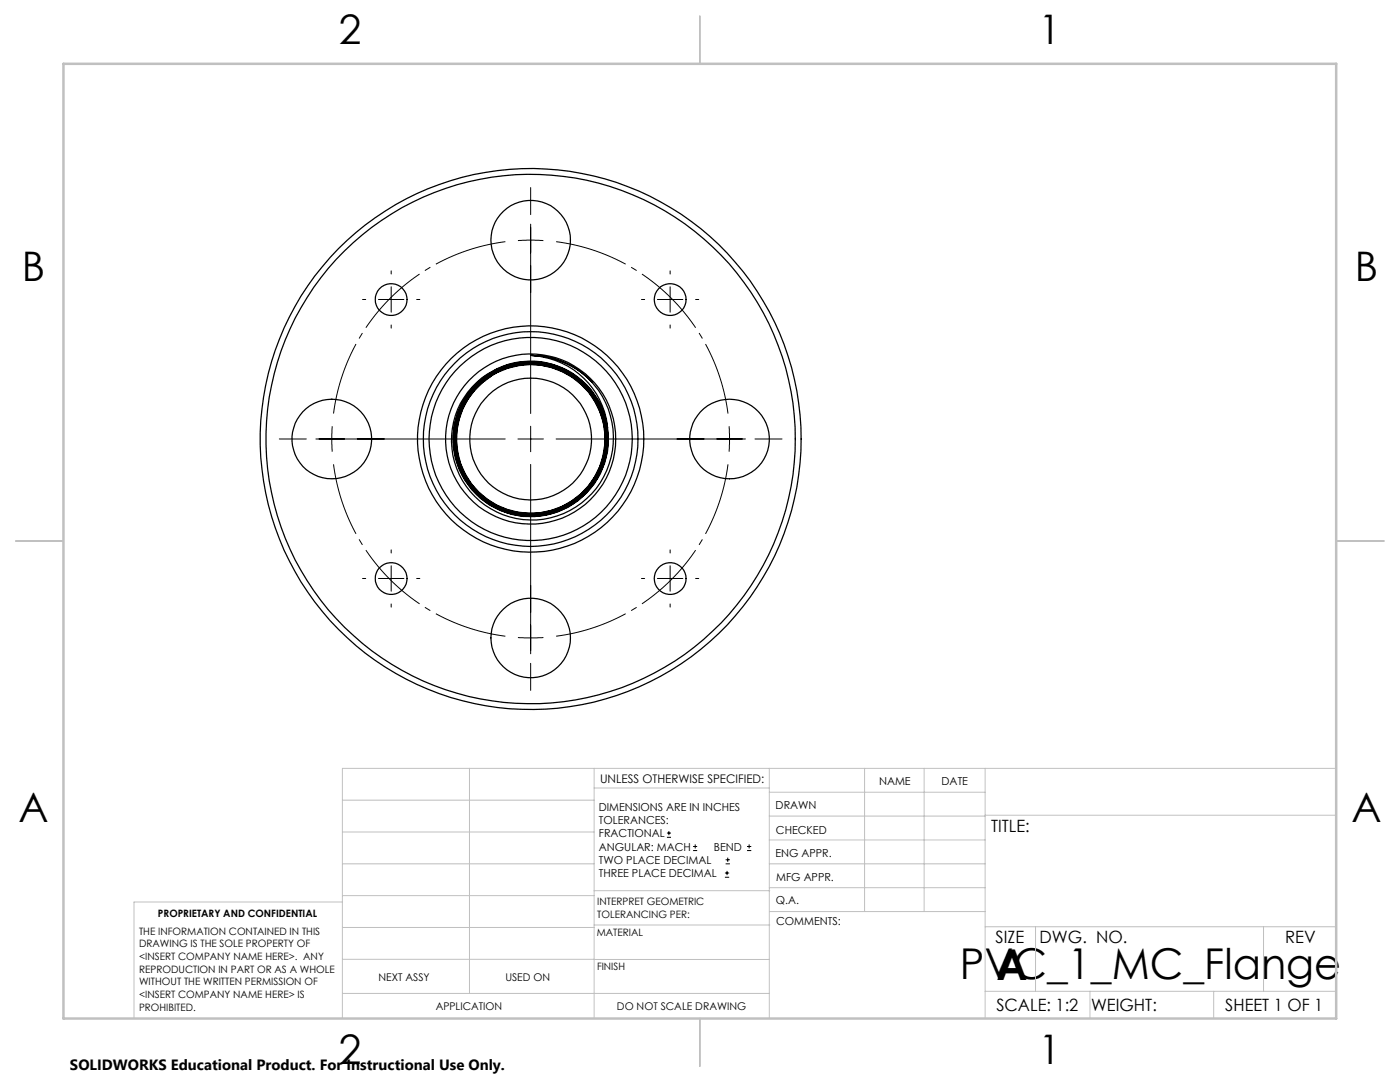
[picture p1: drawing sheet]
<svg xmlns="http://www.w3.org/2000/svg" width="279mm" height="216mm" viewBox="0 0 279 216" stroke-linecap="round" stroke-linejoin="round" font-family="sans-serif">
<g fill="none" stroke="#000" stroke-width=".2">
<path d="M105.9 37.4v5.4M72.4 59.8h.6M75.5 59.8h5.1M78.1 54v.7M78.1 57.2v5.1M83.1 59.8h.7M103.4 48l1.9-.1 3.1 .1M105.9 44.7v37.8M128 59.8h.7M131.2 59.8h5.1M133.7 54v.7M133.7 57.2v5.1"/>
<path d="M138.8 59.8h.7M78.1 64.8v.7M133.7 64.8v.7M55.7 87.6h5.4M63 87.6h37.8M66.3 85.1v5M103.4 87.6h5M105.9 85.1v5M105.9 92.7v37.8M111 87.6h37.8M145.5 85.1v5M150.7 87.6h5.4"/>
<path d="M72.4 115.4h.6M75.5 115.4h5.1M78.1 109.7v.6M78.1 112.9v5.1M83.1 115.4h.7M128 115.4h.7M131.2 115.4h5.1M133.7 109.7v.6M133.7 112.9v5.1M138.8 115.4h.7M78.1 120.5v.6M103.4 127.2h5"/>
<path d="M105.9 132.4v5.4M133.7 120.5v.6M133.1 167.1h.8M133.1 166.2h.8M133.5 165.8v.9M138.3 169.7h.8M138.3 168.9h.8M138.7 168.5v.8M144.7 175h.8M144.7 174.2h.8M144.8 172.4h.9M144.8 171.6h.9"/>
<path d="M145.1 173.8v.8M145.2 171.1v.9M149.1 169.7h.8M149.1 168.9h.8M149.5 168.5v.8"/>
</g>
<path d="M100.9 48.2a39.7 39.7 0 0 0-34.3 34.3M66.6 92.7a39.7 39.7 0 0 0 34.3 34.2M145.3 82.5a39.7 39.7 0 0 0-34.3-34.3M111 126.9a39.7 39.7 0 0 0 34.3-34.2" fill="none" stroke="#000" stroke-width=".2" stroke-dasharray="15.2 1.3 1.3 1.3" stroke-dashoffset=".6" stroke-linecap="butt"/>
<g fill="none" stroke="#c0c0c0" stroke-width=".2">
<path d="M68.3 159.7h50.3M93.7 153.3v44.9M118.6 153.3v49.9M118.6 157.2h34.9M153.5 153.3v49.9M153.5 158.1h43.1M172.5 153.3v28.6M184.4 153.3v28.6M196.6 153.3v49.9M266.7 153.3h-198.4v49.9M68.3 178.7h50.3M68.3 172.4h50.3"/>
<path d="M68.3 166h50.3M68.3 180h-41.6v23.2M118.6 177.7h35M153.5 167.6h43.1M153.5 162.8h43.1M153.5 172.4h43.1M153.5 177.1h43.1M196.6 162.7h70.1M68.3 198.2h85.2M68.3 191.4l85.2 .1M68.3 185.1h50.3M118.6 184.6h35"/>
<path d="M153.6 181.9h43M196.6 197.8h70.1M196.6 184.9h70.1M206.7 184.9v12.9M217.5 197.8v5.4M242.2 197.8v5.4M252.2 184.9v12.9"/>
</g>
<path d="M139.7 3.2v9.5M3.1 107.9h9.6M266.7 107.9h9.5M139.7 203.2v9.6" fill="none" stroke="#c0c0c0" stroke-width=".25"/>
<path d="M12.7 12.7h254v190.5h-254z" fill="none" stroke="#c0c0c0" stroke-width=".5"/>
<g fill="none" stroke="#000" stroke-width=".25">
<path d="M98.1 75a14.8 14.8 0 0 0-.7 24.7 14.8 14.8 0 0 0 23-8.8 14.8 14.8 0 0 0-16.9-17.9 14.9 14.9 0 0 0-11.7 19.2 14.9 14.9 0 0 0 20.7 8.8 14.9 14.9 0 0 0 5.8-21.7 15 15 0 0 0-24-1 15 15 0 0 0 6 23.3 15 15 0 0 0 20.5-12.6 15 15 0 0 0-17.2-16.2 15 15 0 0 0-11.6 20.7 15 15 0 0 0 22.8 6.2 15.1 15.1 0 0 0-.6-24.6 15.1 15.1 0 0 0-23 8.9 15.1 15.1 0 0 0 16.2 18.6 15.1 15.1 0 0 0 12.4-20.9 15.1 15.1 0 0 0-23.6-5.8 15.1 15.1 0 0 0 1.3 24.3 15.2 15.2 0 0 0 22.9-8.3 15.2 15.2 0 0 0-14.6-19.6 15.2 15.2 0 0 0-14.5 19.7 15.3 15.3 0 0 0 21.8 9 15.3 15.3 0 0 0 4.7-23.1 15.3 15.3 0 0 0-23.6-.1 15.3 15.3 0 0 0 5.8 23.9 15.3 15.3 0 0 0 21.2-12.5 15.3 15.3 0 0 0-18.1-16.7 15.4 15.4 0 0 0-11.4 20.8 15.4 15.4 0 0 0 22.6 7.3 15.4 15.4 0 0 0 2.8-23.6 15.4 15.4 0 0 0-25 3.9 15.4 15.4 0 0 0 12.1 22.1 15.4 15.4 0 0 0 16.8-18.9 15.5 15.5 0 0 0-22.2-10.2 15.5 15.5 0 0 0-4.6 24 15.5 15.5 0 0 0 24.4-1.3 15.6 15.6 0 0 0 2.6-11.3M105.9 70.9a16.7 16.7 0 0 1 12.3 5.4M105.9 70.9a16.4 16.4 0 0 1 16.2 19.9 16.4 16.4 0 0 1-22.9 11.4 15.8 15.8 0 0 1-5.4-24.5 15.8 15.8 0 0 1 25 1.2 15 15 0 0 1 2.4 6.4M105.9 70.9a16.1 16.1 0 0 1 15.3 14.4"/>
<circle cx="78.1" cy="59.8" r="3.2"/>
<circle cx="105.9" cy="47.9" r="7.9"/>
<circle cx="133.7" cy="59.8" r="3.2"/>
<circle cx="66.2" cy="87.6" r="7.9"/>
<circle cx="105.9" cy="87.6" r="52.8"/>
<circle cx="105.9" cy="87.6" r="17"/>
<circle cx="105.9" cy="87.6" r="21.4"/>
<circle cx="105.9" cy="87.6" r="22.6"/>
<circle cx="105.9" cy="87.6" r="12.1"/>
<circle cx="105.9" cy="87.6" r="54"/>
<circle cx="105.9" cy="87.6" r="20.3"/>
<circle cx="145.6" cy="87.6" r="7.9"/>
<circle cx="78.1" cy="115.4" r="3.2"/>
<circle cx="133.7" cy="115.4" r="3.2"/>
<circle cx="105.9" cy="127.3" r="7.9"/>
</g>
<g font-size="8.5">
<text x="191.6" y="195.4">PVC_1_MC_Flange</text>
<text x="198.9" y="195.5">A</text>
</g>
<g font-size="8.1">
<text x="67.6" y="8.9">2</text>
<text x="207.3" y="8.9">1</text>
<text x="4.4" y="56.1">B</text>
<text x="270.4" y="56.1">B</text>
<text x="3.7" y="164.1">A</text>
<text x="269.7" y="164.1">A</text>
<text x="67.6" y="212.4">2</text>
<text x="207.3" y="212.4">1</text>
</g>
<g font-size="3.4">
<text x="197.8" y="166">TITLE:</text>
<text x="198.7" y="188.1">SIZE</text>
<text x="207.5" y="188.1">DWG. NO.</text>
<text x="256.5" y="188.2">REV</text>
<text x="198.8" y="201.7">SCALE: 1:2</text>
<text x="217.7" y="201.8">WEIGHT:</text>
<text x="244.5" y="201.7">SHEET 1 OF 1</text>
</g>
<text font-size="3" x="14" y="213.5">SOLIDWORKS Educational Product. For Instructional Use Only.</text>
<text font-size="2.4" x="119.8" y="156.2">UNLESS OTHERWISE SPECIFIED:</text>
<g font-size="2.2">
<text x="119.5" y="161.8">DIMENSIONS ARE IN INCHES</text>
<text x="154.8" y="161.4">DRAWN</text>
<text x="175.4" y="156.6">NAME</text>
<text x="187.9" y="156.7">DATE</text>
<text x="119.5" y="164.4">TOLERANCES:</text>
<text x="119.5" y="167.1">FRACTIONAL</text>
<text x="154.9" y="166.3">CHECKED</text>
<text x="119.5" y="169.7">ANGULAR: MACH</text>
<text x="119.5" y="172.4">TWO PLACE DECIMAL</text>
<text x="142.5" y="169.7">BEND</text>
<text x="154.8" y="171">ENG APPR.</text>
<text x="119.5" y="175">THREE PLACE DECIMAL</text>
<text x="154.9" y="175.7">MFG APPR.</text>
<text x="154.9" y="180.4">Q.A.</text>
<text x="154.9" y="184.6">COMMENTS:</text>
</g>
<g font-size="2.1">
<text x="75.5" y="195.7">NEXT ASSY</text>
<text x="100.9" y="195.7">USED ON</text>
<text x="86.9" y="201.5">APPLICATION</text>
<text x="123.1" y="201.6">DO NOT SCALE DRAWING</text>
</g>
<g font-size="2">
<text x="31.5" y="182.9">PROPRIETARY AND CONFIDENTIAL</text>
<text x="119.2" y="180.6">INTERPRET GEOMETRIC</text>
<text x="119.2" y="183.1">TOLERANCING PER:</text>
<text x="27.8" y="186.5">THE INFORMATION CONTAINED IN THIS</text>
<text x="27.8" y="189">DRAWING IS THE SOLE PROPERTY OF</text>
<text x="27.8" y="191.6">&lt;INSERT COMPANY NAME HERE&gt;. ANY</text>
<text x="119.1" y="186.7">MATERIAL</text>
<text x="27.8" y="194.1">REPRODUCTION IN PART OR AS A WHOLE</text>
<text x="27.8" y="196.6">WITHOUT THE WRITTEN PERMISSION OF</text>
<text x="119.1" y="193.5">FINISH</text>
<text x="27.8" y="199.1">&lt;INSERT COMPANY NAME HERE&gt; IS</text>
<text x="27.8" y="201.7">PROHIBITED.</text>
</g>
</svg>
